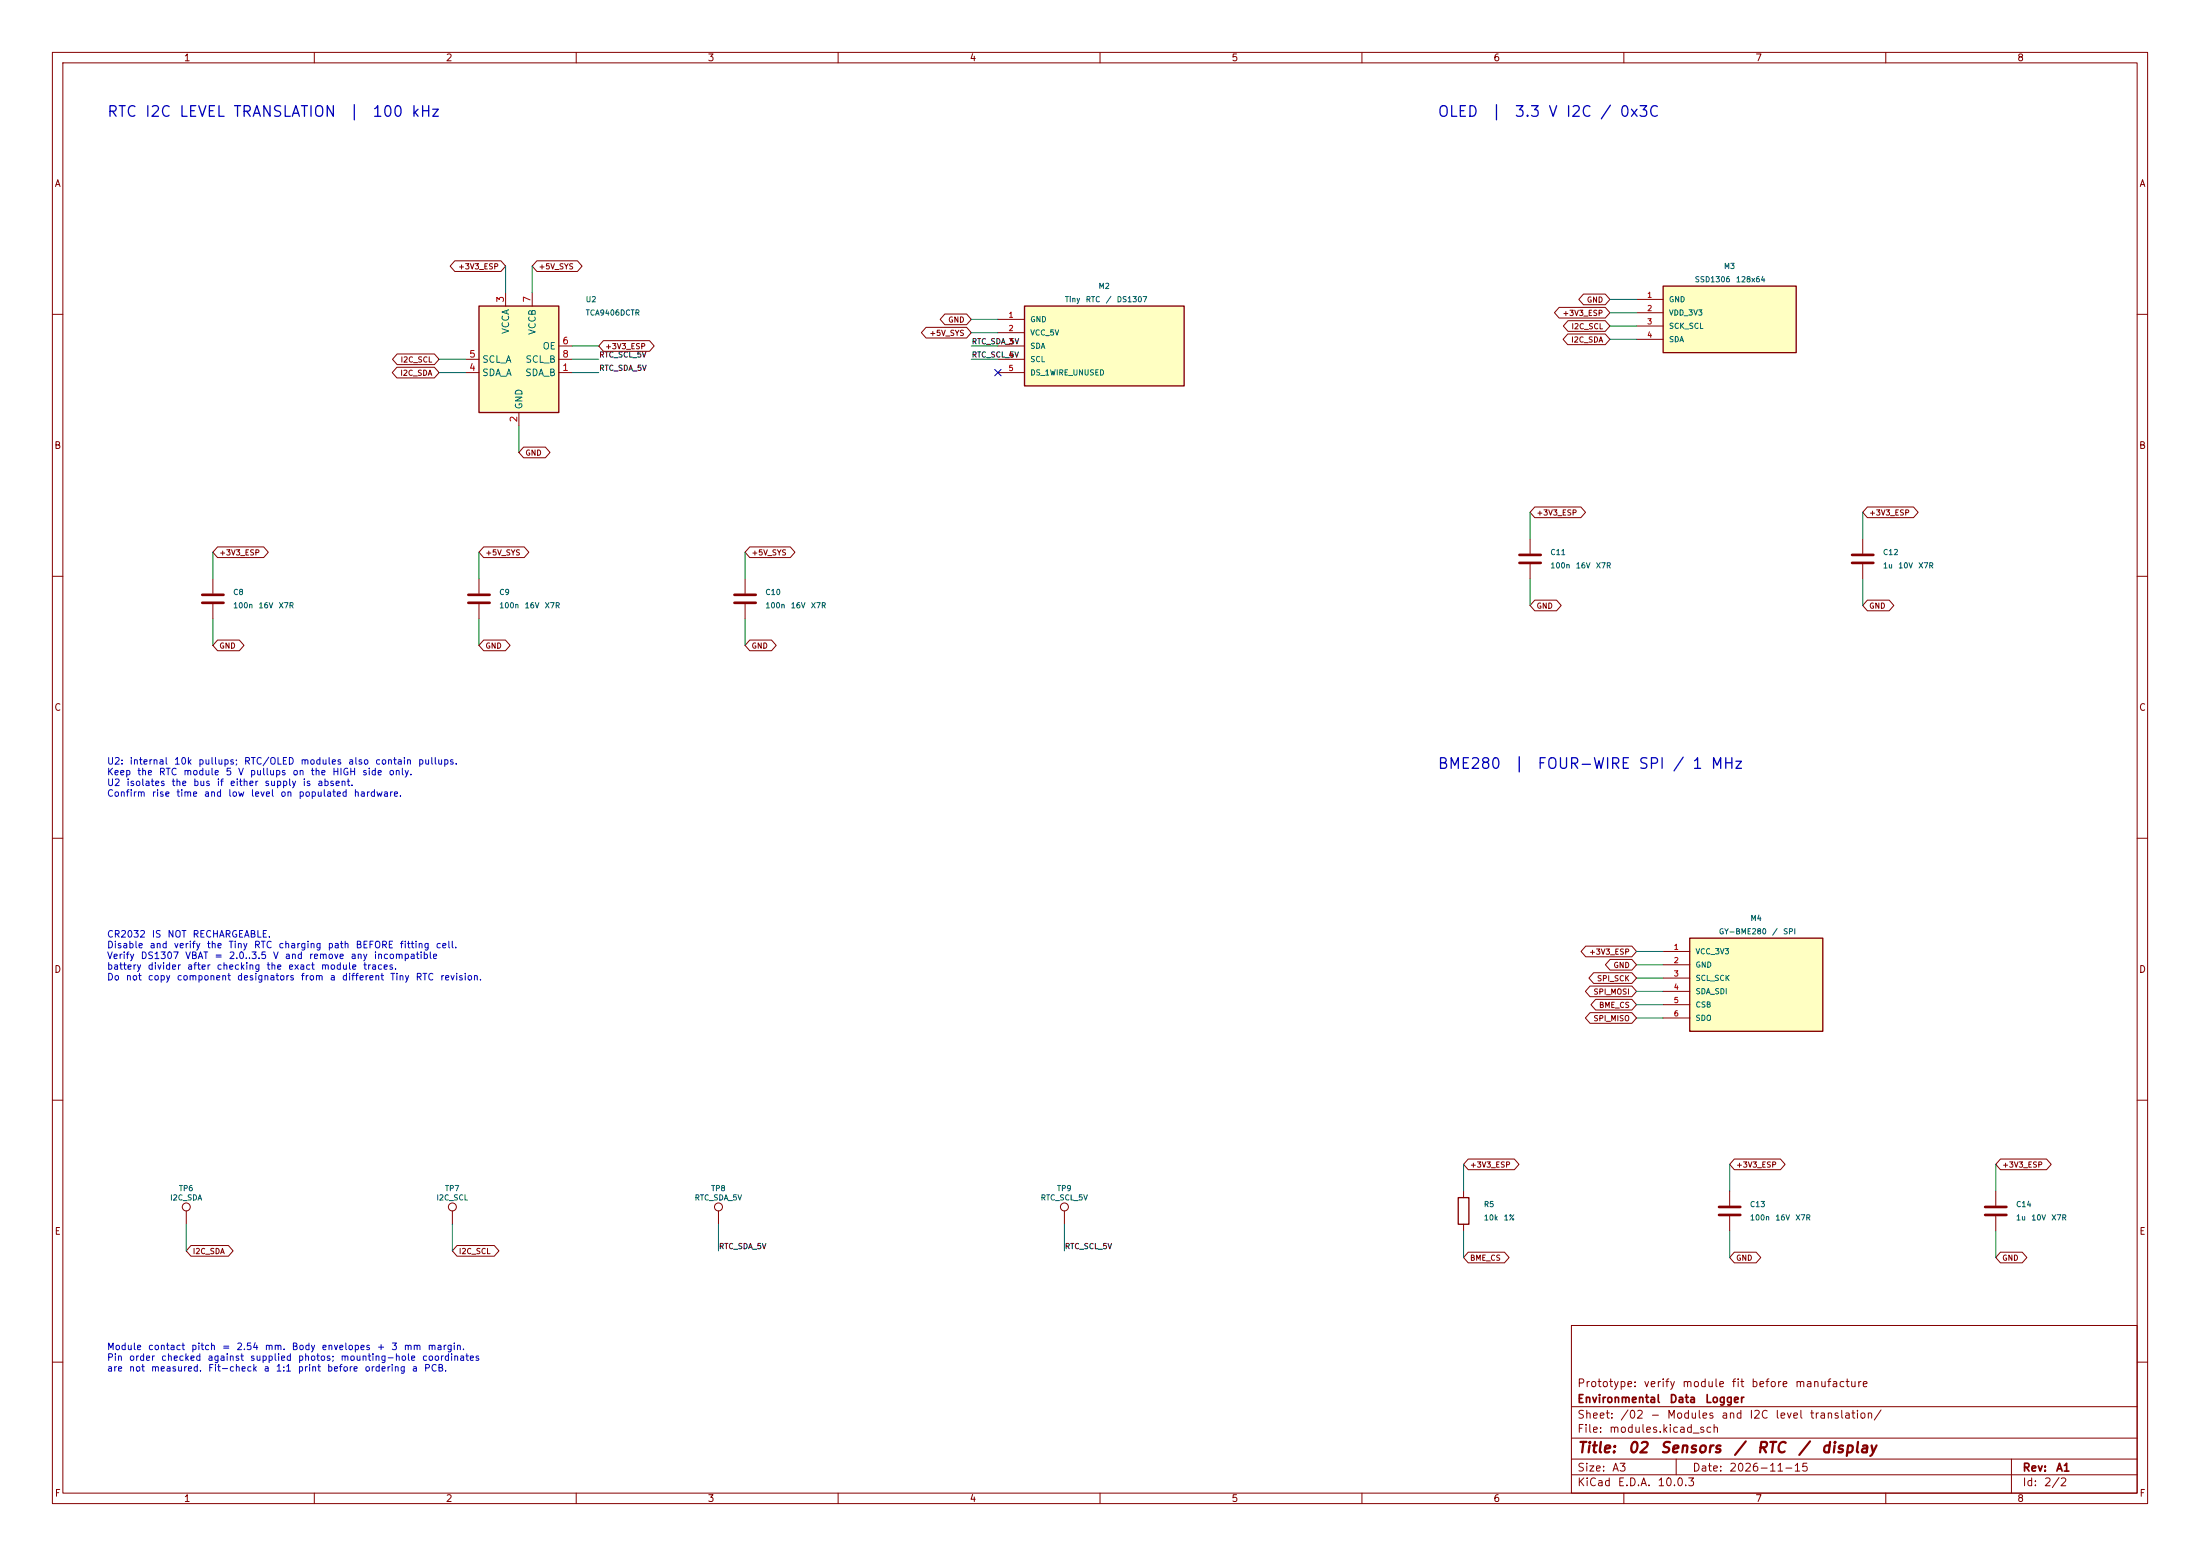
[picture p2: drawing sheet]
(kicad_sch
 (version 20260306)
 (generator "eeschema")
 (generator_version "10.0")
 (paper "A3")
 (title_block
  (title "02 Sensors / RTC / display")
  (date "2026-11-15")
  (rev "A1")
  (company "Environmental Data Logger")
  (comment 1 "Prototype: verify module fit before manufacture"))
 (lib_symbols
  (symbol "EDL:BME280_SPI_Row6"
   (pin_names
    (offset 1.016)) (in_bom yes) (on_board yes)
   (property "Reference" "M" (at 0 12.700000000000001 0) (effects (font (size 1.27 1.27))))
   (property "Value" "BME280_SPI_Row6" (at 0 10.16 0) (effects (font (size 1.27 1.27))))
   (property "Footprint" "EDL:BME280_SPI_Row6" (at 0 0 0) (effects (font (size 1.27 1.27))) (hide yes))
   (property "Datasheet" "" (at 0 0 0) (effects (font (size 1.27 1.27))) (hide yes))
   (property "Description" "GY-BME/P280 module; verify BME280 chip ID 0x60" (at 0 0 0) (effects (font (size 1.27 1.27))) (hide yes))
   (symbol "BME280_SPI_Row6_0_1"
    (rectangle (start -12.7 8.89) (end 12.7 -8.89) (stroke (width 0.254) (type default)) (fill (type background))))
   (symbol "BME280_SPI_Row6_1_1"
    (pin power_in line (at -17.78 6.3500000000000005 0) (length 5.08) (name "VCC_3V3" (effects (font (size 1.016 1.016)))) (number "1" (effects (font (size 1.016 1.016)))))
    (pin power_in line (at -17.78 3.8100000000000005 0) (length 5.08) (name "GND" (effects (font (size 1.016 1.016)))) (number "2" (effects (font (size 1.016 1.016)))))
    (pin input line (at -17.78 1.2700000000000005 0) (length 5.08) (name "SCL_SCK" (effects (font (size 1.016 1.016)))) (number "3" (effects (font (size 1.016 1.016)))))
    (pin input line (at -17.78 -1.2699999999999996 0) (length 5.08) (name "SDA_SDI" (effects (font (size 1.016 1.016)))) (number "4" (effects (font (size 1.016 1.016)))))
    (pin input line (at -17.78 -3.8099999999999987 0) (length 5.08) (name "CSB" (effects (font (size 1.016 1.016)))) (number "5" (effects (font (size 1.016 1.016)))))
    (pin output line (at -17.78 -6.35 0) (length 5.08) (name "SDO" (effects (font (size 1.016 1.016)))) (number "6" (effects (font (size 1.016 1.016)))))))
  (symbol "EDL:C"
   (pin_numbers (hide yes))
   (pin_names
    (offset 0.254)) (exclude_from_sim no) (in_bom yes) (on_board yes)
   (in_pos_files yes)
   (duplicate_pin_numbers_are_jumpers no)
   (property "Reference" "C" (at 0.635 2.54 0) (show_name no) (do_not_autoplace no) (effects (font (size 1.27 1.27)) (justify left)))
   (property "Value" "C" (at 0.635 -2.54 0) (show_name no) (do_not_autoplace no) (effects (font (size 1.27 1.27)) (justify left)))
   (property "Footprint" "" (at 0.9652 -3.81 0) (show_name no) (do_not_autoplace no) (hide yes) (effects (font (size 1.27 1.27))))
   (property "Datasheet" "" (at 0 0 0) (show_name no) (do_not_autoplace no) (hide yes) (effects (font (size 1.27 1.27))))
   (property "Description" "Unpolarized capacitor" (at 0 0 0) (show_name no) (do_not_autoplace no) (hide yes) (effects (font (size 1.27 1.27))))
   (symbol "C_0_1"
    (polyline (pts (xy -2.032 0.762) (xy 2.032 0.762)) (stroke (width 0.508) (type default)) (fill (type none)))
    (polyline (pts (xy -2.032 -0.762) (xy 2.032 -0.762)) (stroke (width 0.508) (type default)) (fill (type none))))
   (symbol "C_1_1"
    (pin passive line (at 0 3.81 270) (length 2.794) (name "" (effects (font (size 1.27 1.27)))) (number "1" (effects (font (size 1.27 1.27)))))
    (pin passive line (at 0 -3.81 90) (length 2.794) (name "" (effects (font (size 1.27 1.27)))) (number "2" (effects (font (size 1.27 1.27))))))
   (embedded_fonts no))
  (symbol "EDL:OLED_SSD1306_Row4"
   (pin_names
    (offset 1.016)) (in_bom yes) (on_board yes)
   (property "Reference" "M" (at 0 10.16 0) (effects (font (size 1.27 1.27))))
   (property "Value" "OLED_SSD1306_Row4" (at 0 7.619999999999999 0) (effects (font (size 1.27 1.27))))
   (property "Footprint" "EDL:OLED_SSD1306_Row4" (at 0 0 0) (effects (font (size 1.27 1.27))) (hide yes))
   (property "Datasheet" "" (at 0 0 0) (effects (font (size 1.27 1.27))) (hide yes))
   (property "Description" "I2C OLED module front view: GND VDD SCK SDA" (at 0 0 0) (effects (font (size 1.27 1.27))) (hide yes))
   (symbol "OLED_SSD1306_Row4_0_1"
    (rectangle (start -12.7 6.35) (end 12.7 -6.35) (stroke (width 0.254) (type default)) (fill (type background))))
   (symbol "OLED_SSD1306_Row4_1_1"
    (pin power_in line (at -17.78 3.8099999999999996 0) (length 5.08) (name "GND" (effects (font (size 1.016 1.016)))) (number "1" (effects (font (size 1.016 1.016)))))
    (pin power_in line (at -17.78 1.2699999999999996 0) (length 5.08) (name "VDD_3V3" (effects (font (size 1.016 1.016)))) (number "2" (effects (font (size 1.016 1.016)))))
    (pin input line (at -17.78 -1.2700000000000005 0) (length 5.08) (name "SCK_SCL" (effects (font (size 1.016 1.016)))) (number "3" (effects (font (size 1.016 1.016)))))
    (pin bidirectional line (at -17.78 -3.8100000000000005 0) (length 5.08) (name "SDA" (effects (font (size 1.016 1.016)))) (number "4" (effects (font (size 1.016 1.016)))))))
  (symbol "EDL:R"
   (pin_numbers (hide yes))
   (pin_names
    (offset 0)) (exclude_from_sim no) (in_bom yes) (on_board yes)
   (in_pos_files yes)
   (duplicate_pin_numbers_are_jumpers no)
   (property "Reference" "R" (at 2.032 0 90) (show_name no) (do_not_autoplace no) (effects (font (size 1.27 1.27))))
   (property "Value" "R" (at 0 0 90) (show_name no) (do_not_autoplace no) (effects (font (size 1.27 1.27))))
   (property "Footprint" "" (at -1.778 0 90) (show_name no) (do_not_autoplace no) (hide yes) (effects (font (size 1.27 1.27))))
   (property "Datasheet" "" (at 0 0 0) (show_name no) (do_not_autoplace no) (hide yes) (effects (font (size 1.27 1.27))))
   (property "Description" "Resistor" (at 0 0 0) (show_name no) (do_not_autoplace no) (hide yes) (effects (font (size 1.27 1.27))))
   (symbol "R_0_1"
    (rectangle (start -1.016 -2.54) (end 1.016 2.54) (stroke (width 0.254) (type default)) (fill (type none))))
   (symbol "R_1_1"
    (pin passive line (at 0 3.81 270) (length 1.27) (name "" (effects (font (size 1.27 1.27)))) (number "1" (effects (font (size 1.27 1.27)))))
    (pin passive line (at 0 -3.81 90) (length 1.27) (name "" (effects (font (size 1.27 1.27)))) (number "2" (effects (font (size 1.27 1.27))))))
   (embedded_fonts no))
  (symbol "EDL:TCA9406DC" (exclude_from_sim no) (in_bom yes) (on_board yes)
   (in_pos_files yes)
   (duplicate_pin_numbers_are_jumpers no)
   (property "Reference" "U" (at -7.62 11.43 0) (show_name no) (do_not_autoplace no) (effects (font (size 1.27 1.27)) (justify left)))
   (property "Value" "TCA9406DC" (at 5.08 11.43 0) (show_name no) (do_not_autoplace no) (effects (font (size 1.27 1.27)) (justify left)))
   (property "Footprint" "" (at -10.16 8.89 0) (show_name no) (do_not_autoplace no) (hide yes) (effects (font (size 1.27 1.27))))
   (property "Datasheet" "www.ti.com/lit/ds/symlink/tca9406.pdf" (at -7.62 11.43 0) (show_name no) (do_not_autoplace no) (hide yes) (effects (font (size 1.27 1.27))))
   (property "Description" "2-Bit Bidirectional 1-MHz, I2C Bus and SMBus Voltage-Level Translator With 8-kV HBM ESD" (at 0 0 0) (show_name no) (do_not_autoplace no) (hide yes) (effects (font (size 1.27 1.27))))
   (symbol "TCA9406DC_0_1"
    (rectangle (start -7.62 10.16) (end 7.62 -10.16) (stroke (width 0.254) (type default)) (fill (type background))))
   (symbol "TCA9406DC_1_1"
    (pin bidirectional line (at 10.16 -2.54 180) (length 2.54) (name "SDA_B" (effects (font (size 1.27 1.27)))) (number "1" (effects (font (size 1.27 1.27)))))
    (pin power_in line (at 0 -12.7 90) (length 2.54) (name "GND" (effects (font (size 1.27 1.27)))) (number "2" (effects (font (size 1.27 1.27)))))
    (pin power_in line (at -2.54 12.7 270) (length 2.54) (name "VCCA" (effects (font (size 1.27 1.27)))) (number "3" (effects (font (size 1.27 1.27)))))
    (pin bidirectional line (at -10.16 -2.54 0) (length 2.54) (name "SDA_A" (effects (font (size 1.27 1.27)))) (number "4" (effects (font (size 1.27 1.27)))))
    (pin bidirectional line (at -10.16 0 0) (length 2.54) (name "SCL_A" (effects (font (size 1.27 1.27)))) (number "5" (effects (font (size 1.27 1.27)))))
    (pin input line (at 10.16 2.54 180) (length 2.54) (name "OE" (effects (font (size 1.27 1.27)))) (number "6" (effects (font (size 1.27 1.27)))))
    (pin power_in line (at 2.54 12.7 270) (length 2.54) (name "VCCB" (effects (font (size 1.27 1.27)))) (number "7" (effects (font (size 1.27 1.27)))))
    (pin bidirectional line (at 10.16 0 180) (length 2.54) (name "SCL_B" (effects (font (size 1.27 1.27)))) (number "8" (effects (font (size 1.27 1.27))))))
   (embedded_fonts no))
  (symbol "EDL:TestPoint"
   (pin_numbers (hide yes))
   (pin_names
    (offset 0.762) (hide yes)) (exclude_from_sim no) (in_bom yes) (on_board yes)
   (in_pos_files yes)
   (duplicate_pin_numbers_are_jumpers no)
   (property "Reference" "TP" (at 0 6.858 0) (show_name no) (do_not_autoplace no) (effects (font (size 1.27 1.27))))
   (property "Value" "TestPoint" (at 0 5.08 0) (show_name no) (do_not_autoplace no) (effects (font (size 1.27 1.27))))
   (property "Footprint" "" (at 5.08 0 0) (show_name no) (do_not_autoplace no) (hide yes) (effects (font (size 1.27 1.27))))
   (property "Datasheet" "" (at 5.08 0 0) (show_name no) (do_not_autoplace no) (hide yes) (effects (font (size 1.27 1.27))))
   (property "Description" "test point" (at 0 0 0) (show_name no) (do_not_autoplace no) (hide yes) (effects (font (size 1.27 1.27))))
   (symbol "TestPoint_0_1"
    (circle (center 0 3.302) (radius 0.762) (stroke (width 0) (type default)) (fill (type none))))
   (symbol "TestPoint_1_1"
    (pin passive line (at 0 0 90) (length 2.54) (name "1" (effects (font (size 1.27 1.27)))) (number "1" (effects (font (size 1.27 1.27))))))
   (embedded_fonts no))
  (symbol "EDL:Tiny_RTC_Row5"
   (pin_names
    (offset 1.016)) (in_bom yes) (on_board yes)
   (property "Reference" "M" (at 0 11.43 0) (effects (font (size 1.27 1.27))))
   (property "Value" "Tiny_RTC_Row5" (at 0 8.89 0) (effects (font (size 1.27 1.27))))
   (property "Footprint" "EDL:Tiny_RTC_Row5" (at 0 0 0) (effects (font (size 1.27 1.27))) (hide yes))
   (property "Datasheet" "" (at 0 0 0) (effects (font (size 1.27 1.27))) (hide yes))
   (property "Description" "Tiny RTC DS1307 module; CR2032 charging path MUST be disabled" (at 0 0 0) (effects (font (size 1.27 1.27))) (hide yes))
   (symbol "Tiny_RTC_Row5_0_1"
    (rectangle (start -15.24 7.62) (end 15.24 -7.62) (stroke (width 0.254) (type default)) (fill (type background))))
   (symbol "Tiny_RTC_Row5_1_1"
    (pin power_in line (at -20.32 5.08 0) (length 5.08) (name "GND" (effects (font (size 1.016 1.016)))) (number "1" (effects (font (size 1.016 1.016)))))
    (pin power_in line (at -20.32 2.54 0) (length 5.08) (name "VCC_5V" (effects (font (size 1.016 1.016)))) (number "2" (effects (font (size 1.016 1.016)))))
    (pin bidirectional line (at -20.32 0.0 0) (length 5.08) (name "SDA" (effects (font (size 1.016 1.016)))) (number "3" (effects (font (size 1.016 1.016)))))
    (pin input line (at -20.32 -2.54 0) (length 5.08) (name "SCL" (effects (font (size 1.016 1.016)))) (number "4" (effects (font (size 1.016 1.016)))))
    (pin passive line (at -20.32 -5.079999999999999 0) (length 5.08) (name "DS_1WIRE_UNUSED" (effects (font (size 1.016 1.016)))) (number "5" (effects (font (size 1.016 1.016))))))))
 (text "RTC I2C LEVEL TRANSLATION  |  100 kHz" (at 20.32 20.32 0) (effects (font (size 2.032 2.032)) (justify left top)))
 (wire (pts (xy 109.22 71.12) (xy 114.3 71.12)) (stroke (width 0) (type default)))
 (label "RTC_SDA_5V" (at 114.3 71.12 0) (effects (font (size 1.016 1.016)) (justify left bottom)))
 (wire (pts (xy 99.06 81.28) (xy 99.06 86.36)) (stroke (width 0) (type default)))
 (global_label "GND"
  (shape bidirectional) (at 99.06 86.36 0) (effects (font (size 1.016 1.016)) (justify left))
  (property "Intersheetrefs" "${INTERSHEET_REFS}" (at 99.06 86.36 0) (effects (font (size 1.27 1.27))) (hide yes)))
 (wire (pts (xy 96.52 55.88) (xy 96.52 50.8)) (stroke (width 0) (type default)))
 (global_label "+3V3_ESP"
  (shape bidirectional) (at 96.52 50.8 180) (effects (font (size 1.016 1.016)) (justify right))
  (property "Intersheetrefs" "${INTERSHEET_REFS}" (at 96.52 50.8 0) (effects (font (size 1.27 1.27))) (hide yes)))
 (wire (pts (xy 88.9 71.12) (xy 83.82 71.12)) (stroke (width 0) (type default)))
 (global_label "I2C_SDA"
  (shape bidirectional) (at 83.82 71.12 180) (effects (font (size 1.016 1.016)) (justify right))
  (property "Intersheetrefs" "${INTERSHEET_REFS}" (at 83.82 71.12 0) (effects (font (size 1.27 1.27))) (hide yes)))
 (wire (pts (xy 88.9 68.58) (xy 83.82 68.58)) (stroke (width 0) (type default)))
 (global_label "I2C_SCL"
  (shape bidirectional) (at 83.82 68.58 180) (effects (font (size 1.016 1.016)) (justify right))
  (property "Intersheetrefs" "${INTERSHEET_REFS}" (at 83.82 68.58 0) (effects (font (size 1.27 1.27))) (hide yes)))
 (wire (pts (xy 109.22 66.04) (xy 114.3 66.04)) (stroke (width 0) (type default)))
 (global_label "+3V3_ESP"
  (shape bidirectional) (at 114.3 66.04 0) (effects (font (size 1.016 1.016)) (justify left))
  (property "Intersheetrefs" "${INTERSHEET_REFS}" (at 114.3 66.04 0) (effects (font (size 1.27 1.27))) (hide yes)))
 (wire (pts (xy 101.6 55.88) (xy 101.6 50.8)) (stroke (width 0) (type default)))
 (global_label "+5V_SYS"
  (shape bidirectional) (at 101.6 50.8 0) (effects (font (size 1.016 1.016)) (justify left))
  (property "Intersheetrefs" "${INTERSHEET_REFS}" (at 101.6 50.8 0) (effects (font (size 1.27 1.27))) (hide yes)))
 (wire (pts (xy 109.22 68.58) (xy 114.3 68.58)) (stroke (width 0) (type default)))
 (label "RTC_SCL_5V" (at 114.3 68.58 0) (effects (font (size 1.016 1.016)) (justify left bottom)))
 (wire (pts (xy 190.5 60.96) (xy 185.42 60.96)) (stroke (width 0) (type default)))
 (global_label "GND"
  (shape bidirectional) (at 185.42 60.96 180) (effects (font (size 1.016 1.016)) (justify right))
  (property "Intersheetrefs" "${INTERSHEET_REFS}" (at 185.42 60.96 0) (effects (font (size 1.27 1.27))) (hide yes)))
 (wire (pts (xy 190.5 63.5) (xy 185.42 63.5)) (stroke (width 0) (type default)))
 (global_label "+5V_SYS"
  (shape bidirectional) (at 185.42 63.5 180) (effects (font (size 1.016 1.016)) (justify right))
  (property "Intersheetrefs" "${INTERSHEET_REFS}" (at 185.42 63.5 0) (effects (font (size 1.27 1.27))) (hide yes)))
 (wire (pts (xy 190.5 66.04) (xy 185.42 66.04)) (stroke (width 0) (type default)))
 (label "RTC_SDA_5V" (at 185.42 66.04 180) (effects (font (size 1.016 1.016)) (justify left bottom)))
 (wire (pts (xy 190.5 68.58) (xy 185.42 68.58)) (stroke (width 0) (type default)))
 (label "RTC_SCL_5V" (at 185.42 68.58 180) (effects (font (size 1.016 1.016)) (justify left bottom)))
 (no_connect (at 190.5 71.12))
 (wire (pts (xy 40.64 110.49) (xy 40.64 105.41)) (stroke (width 0) (type default)))
 (global_label "+3V3_ESP"
  (shape bidirectional) (at 40.64 105.41 0) (effects (font (size 1.016 1.016)) (justify left))
  (property "Intersheetrefs" "${INTERSHEET_REFS}" (at 40.64 105.41 0) (effects (font (size 1.27 1.27))) (hide yes)))
 (wire (pts (xy 40.64 118.11) (xy 40.64 123.19)) (stroke (width 0) (type default)))
 (global_label "GND"
  (shape bidirectional) (at 40.64 123.19 0) (effects (font (size 1.016 1.016)) (justify left))
  (property "Intersheetrefs" "${INTERSHEET_REFS}" (at 40.64 123.19 0) (effects (font (size 1.27 1.27))) (hide yes)))
 (wire (pts (xy 91.44 110.49) (xy 91.44 105.41)) (stroke (width 0) (type default)))
 (global_label "+5V_SYS"
  (shape bidirectional) (at 91.44 105.41 0) (effects (font (size 1.016 1.016)) (justify left))
  (property "Intersheetrefs" "${INTERSHEET_REFS}" (at 91.44 105.41 0) (effects (font (size 1.27 1.27))) (hide yes)))
 (wire (pts (xy 91.44 118.11) (xy 91.44 123.19)) (stroke (width 0) (type default)))
 (global_label "GND"
  (shape bidirectional) (at 91.44 123.19 0) (effects (font (size 1.016 1.016)) (justify left))
  (property "Intersheetrefs" "${INTERSHEET_REFS}" (at 91.44 123.19 0) (effects (font (size 1.27 1.27))) (hide yes)))
 (wire (pts (xy 142.24 110.49) (xy 142.24 105.41)) (stroke (width 0) (type default)))
 (global_label "+5V_SYS"
  (shape bidirectional) (at 142.24 105.41 0) (effects (font (size 1.016 1.016)) (justify left))
  (property "Intersheetrefs" "${INTERSHEET_REFS}" (at 142.24 105.41 0) (effects (font (size 1.27 1.27))) (hide yes)))
 (wire (pts (xy 142.24 118.11) (xy 142.24 123.19)) (stroke (width 0) (type default)))
 (global_label "GND"
  (shape bidirectional) (at 142.24 123.19 0) (effects (font (size 1.016 1.016)) (justify left))
  (property "Intersheetrefs" "${INTERSHEET_REFS}" (at 142.24 123.19 0) (effects (font (size 1.27 1.27))) (hide yes)))
 (text "U2: internal 10k pullups; RTC/OLED modules also contain pullups.\nKeep the RTC module 5 V pullups on the HIGH side only.\nU2 isolates the bus if either supply is absent.\nConfirm rise time and low level on populated hardware." (at 20.32 144.78 0) (effects (font (size 1.27 1.27)) (justify left top)))
 (text "CR2032 IS NOT RECHARGEABLE.\nDisable and verify the Tiny RTC charging path BEFORE fitting cell.\nVerify DS1307 VBAT = 2.0..3.5 V and remove any incompatible\nbattery divider after checking the exact module traces.\nDo not copy component designators from a different Tiny RTC revision." (at 20.32 177.8 0) (effects (font (size 1.27 1.27)) (justify left top)))
 (text "OLED  |  3.3 V I2C / 0x3C" (at 274.32 20.32 0) (effects (font (size 2.032 2.032)) (justify left top)))
 (wire (pts (xy 312.42 57.15) (xy 307.34 57.15)) (stroke (width 0) (type default)))
 (global_label "GND"
  (shape bidirectional) (at 307.34 57.15 180) (effects (font (size 1.016 1.016)) (justify right))
  (property "Intersheetrefs" "${INTERSHEET_REFS}" (at 307.34 57.15 0) (effects (font (size 1.27 1.27))) (hide yes)))
 (wire (pts (xy 312.42 59.69) (xy 307.34 59.69)) (stroke (width 0) (type default)))
 (global_label "+3V3_ESP"
  (shape bidirectional) (at 307.34 59.69 180) (effects (font (size 1.016 1.016)) (justify right))
  (property "Intersheetrefs" "${INTERSHEET_REFS}" (at 307.34 59.69 0) (effects (font (size 1.27 1.27))) (hide yes)))
 (wire (pts (xy 312.42 62.23) (xy 307.34 62.23)) (stroke (width 0) (type default)))
 (global_label "I2C_SCL"
  (shape bidirectional) (at 307.34 62.23 180) (effects (font (size 1.016 1.016)) (justify right))
  (property "Intersheetrefs" "${INTERSHEET_REFS}" (at 307.34 62.23 0) (effects (font (size 1.27 1.27))) (hide yes)))
 (wire (pts (xy 312.42 64.77) (xy 307.34 64.77)) (stroke (width 0) (type default)))
 (global_label "I2C_SDA"
  (shape bidirectional) (at 307.34 64.77 180) (effects (font (size 1.016 1.016)) (justify right))
  (property "Intersheetrefs" "${INTERSHEET_REFS}" (at 307.34 64.77 0) (effects (font (size 1.27 1.27))) (hide yes)))
 (wire (pts (xy 292.1 102.87) (xy 292.1 97.79)) (stroke (width 0) (type default)))
 (global_label "+3V3_ESP"
  (shape bidirectional) (at 292.1 97.79 0) (effects (font (size 1.016 1.016)) (justify left))
  (property "Intersheetrefs" "${INTERSHEET_REFS}" (at 292.1 97.79 0) (effects (font (size 1.27 1.27))) (hide yes)))
 (wire (pts (xy 292.1 110.49) (xy 292.1 115.57)) (stroke (width 0) (type default)))
 (global_label "GND"
  (shape bidirectional) (at 292.1 115.57 0) (effects (font (size 1.016 1.016)) (justify left))
  (property "Intersheetrefs" "${INTERSHEET_REFS}" (at 292.1 115.57 0) (effects (font (size 1.27 1.27))) (hide yes)))
 (wire (pts (xy 355.6 102.87) (xy 355.6 97.79)) (stroke (width 0) (type default)))
 (global_label "+3V3_ESP"
  (shape bidirectional) (at 355.6 97.79 0) (effects (font (size 1.016 1.016)) (justify left))
  (property "Intersheetrefs" "${INTERSHEET_REFS}" (at 355.6 97.79 0) (effects (font (size 1.27 1.27))) (hide yes)))
 (wire (pts (xy 355.6 110.49) (xy 355.6 115.57)) (stroke (width 0) (type default)))
 (global_label "GND"
  (shape bidirectional) (at 355.6 115.57 0) (effects (font (size 1.016 1.016)) (justify left))
  (property "Intersheetrefs" "${INTERSHEET_REFS}" (at 355.6 115.57 0) (effects (font (size 1.27 1.27))) (hide yes)))
 (text "BME280  |  FOUR-WIRE SPI / 1 MHz" (at 274.32 144.78 0) (effects (font (size 2.032 2.032)) (justify left top)))
 (wire (pts (xy 317.5 181.61) (xy 312.42 181.61)) (stroke (width 0) (type default)))
 (global_label "+3V3_ESP"
  (shape bidirectional) (at 312.42 181.61 180) (effects (font (size 1.016 1.016)) (justify right))
  (property "Intersheetrefs" "${INTERSHEET_REFS}" (at 312.42 181.61 0) (effects (font (size 1.27 1.27))) (hide yes)))
 (wire (pts (xy 317.5 184.15) (xy 312.42 184.15)) (stroke (width 0) (type default)))
 (global_label "GND"
  (shape bidirectional) (at 312.42 184.15 180) (effects (font (size 1.016 1.016)) (justify right))
  (property "Intersheetrefs" "${INTERSHEET_REFS}" (at 312.42 184.15 0) (effects (font (size 1.27 1.27))) (hide yes)))
 (wire (pts (xy 317.5 186.69) (xy 312.42 186.69)) (stroke (width 0) (type default)))
 (global_label "SPI_SCK"
  (shape bidirectional) (at 312.42 186.69 180) (effects (font (size 1.016 1.016)) (justify right))
  (property "Intersheetrefs" "${INTERSHEET_REFS}" (at 312.42 186.69 0) (effects (font (size 1.27 1.27))) (hide yes)))
 (wire (pts (xy 317.5 189.23) (xy 312.42 189.23)) (stroke (width 0) (type default)))
 (global_label "SPI_MOSI"
  (shape bidirectional) (at 312.42 189.23 180) (effects (font (size 1.016 1.016)) (justify right))
  (property "Intersheetrefs" "${INTERSHEET_REFS}" (at 312.42 189.23 0) (effects (font (size 1.27 1.27))) (hide yes)))
 (wire (pts (xy 317.5 191.77) (xy 312.42 191.77)) (stroke (width 0) (type default)))
 (global_label "BME_CS"
  (shape bidirectional) (at 312.42 191.77 180) (effects (font (size 1.016 1.016)) (justify right))
  (property "Intersheetrefs" "${INTERSHEET_REFS}" (at 312.42 191.77 0) (effects (font (size 1.27 1.27))) (hide yes)))
 (wire (pts (xy 317.5 194.31) (xy 312.42 194.31)) (stroke (width 0) (type default)))
 (global_label "SPI_MISO"
  (shape bidirectional) (at 312.42 194.31 180) (effects (font (size 1.016 1.016)) (justify right))
  (property "Intersheetrefs" "${INTERSHEET_REFS}" (at 312.42 194.31 0) (effects (font (size 1.27 1.27))) (hide yes)))
 (wire (pts (xy 279.4 227.33) (xy 279.4 222.25)) (stroke (width 0) (type default)))
 (global_label "+3V3_ESP"
  (shape bidirectional) (at 279.4 222.25 0) (effects (font (size 1.016 1.016)) (justify left))
  (property "Intersheetrefs" "${INTERSHEET_REFS}" (at 279.4 222.25 0) (effects (font (size 1.27 1.27))) (hide yes)))
 (wire (pts (xy 279.4 234.95) (xy 279.4 240.03)) (stroke (width 0) (type default)))
 (global_label "BME_CS"
  (shape bidirectional) (at 279.4 240.03 0) (effects (font (size 1.016 1.016)) (justify left))
  (property "Intersheetrefs" "${INTERSHEET_REFS}" (at 279.4 240.03 0) (effects (font (size 1.27 1.27))) (hide yes)))
 (wire (pts (xy 330.2 227.33) (xy 330.2 222.25)) (stroke (width 0) (type default)))
 (global_label "+3V3_ESP"
  (shape bidirectional) (at 330.2 222.25 0) (effects (font (size 1.016 1.016)) (justify left))
  (property "Intersheetrefs" "${INTERSHEET_REFS}" (at 330.2 222.25 0) (effects (font (size 1.27 1.27))) (hide yes)))
 (wire (pts (xy 330.2 234.95) (xy 330.2 240.03)) (stroke (width 0) (type default)))
 (global_label "GND"
  (shape bidirectional) (at 330.2 240.03 0) (effects (font (size 1.016 1.016)) (justify left))
  (property "Intersheetrefs" "${INTERSHEET_REFS}" (at 330.2 240.03 0) (effects (font (size 1.27 1.27))) (hide yes)))
 (wire (pts (xy 381.0 227.33) (xy 381.0 222.25)) (stroke (width 0) (type default)))
 (global_label "+3V3_ESP"
  (shape bidirectional) (at 381.0 222.25 0) (effects (font (size 1.016 1.016)) (justify left))
  (property "Intersheetrefs" "${INTERSHEET_REFS}" (at 381.0 222.25 0) (effects (font (size 1.27 1.27))) (hide yes)))
 (wire (pts (xy 381.0 234.95) (xy 381.0 240.03)) (stroke (width 0) (type default)))
 (global_label "GND"
  (shape bidirectional) (at 381.0 240.03 0) (effects (font (size 1.016 1.016)) (justify left))
  (property "Intersheetrefs" "${INTERSHEET_REFS}" (at 381.0 240.03 0) (effects (font (size 1.27 1.27))) (hide yes)))
 (wire (pts (xy 35.56 233.68) (xy 35.56 238.76)) (stroke (width 0) (type default)))
 (global_label "I2C_SDA"
  (shape bidirectional) (at 35.56 238.76 0) (effects (font (size 1.016 1.016)) (justify left))
  (property "Intersheetrefs" "${INTERSHEET_REFS}" (at 35.56 238.76 0) (effects (font (size 1.27 1.27))) (hide yes)))
 (wire (pts (xy 86.36 233.68) (xy 86.36 238.76)) (stroke (width 0) (type default)))
 (global_label "I2C_SCL"
  (shape bidirectional) (at 86.36 238.76 0) (effects (font (size 1.016 1.016)) (justify left))
  (property "Intersheetrefs" "${INTERSHEET_REFS}" (at 86.36 238.76 0) (effects (font (size 1.27 1.27))) (hide yes)))
 (wire (pts (xy 137.16 233.68) (xy 137.16 238.76)) (stroke (width 0) (type default)))
 (label "RTC_SDA_5V" (at 137.16 238.76 0) (effects (font (size 1.016 1.016)) (justify left bottom)))
 (wire (pts (xy 203.2 233.68) (xy 203.2 238.76)) (stroke (width 0) (type default)))
 (label "RTC_SCL_5V" (at 203.2 238.76 0) (effects (font (size 1.016 1.016)) (justify left bottom)))
 (text "Module contact pitch = 2.54 mm. Body envelopes + 3 mm margin.\nPin order checked against supplied photos; mounting-hole coordinates\nare not measured. Fit-check a 1:1 print before ordering a PCB." (at 20.32 256.54 0) (effects (font (size 1.27 1.27)) (justify left top)))
 (symbol
  (lib_id "EDL:TCA9406DC") (at 99.06 68.58 0) (unit 1) (in_bom yes) (on_board yes) (dnp no)
  (property "Reference" "U2" (at 111.76 57.15 0) (effects (font (size 1.016 1.016)) (justify left)))
  (property "Value" "TCA9406DCTR" (at 111.76 59.69 0) (effects (font (size 1.016 1.016)) (justify left)))
  (property "Footprint" "EDL:SSOP-8_2.95x2.8mm_P0.65mm" (at 99.06 68.58 0) (effects (font (size 1.27 1.27))) (hide yes))
  (property "Datasheet" "www.ti.com/lit/ds/symlink/tca9406.pdf" (at 99.06 68.58 0) (effects (font (size 1.27 1.27))) (hide yes))
  (property "Description" "2-Bit Bidirectional 1-MHz, I2C Bus and SMBus Voltage-Level Translator With 8-kV HBM ESD" (at 99.06 68.58 0) (effects (font (size 1.27 1.27))) (hide yes))
  (property "MPN" "TCA9406DCTR" (at 99.06 68.58 0) (effects (font (size 1.27 1.27))) (hide yes))
  (property "Assembly" "Partial-power-down isolation; internal 10k pulls on both sides" (at 99.06 68.58 0) (effects (font (size 1.27 1.27))) (hide yes)) (pin "1") (pin "2") (pin "3") (pin "4") (pin "5") (pin "6") (pin "7") (pin "8"))
 (symbol
  (lib_id "EDL:Tiny_RTC_Row5") (at 210.82 66.04 0) (unit 1) (in_bom yes) (on_board yes) (dnp no)
  (property "Reference" "M2" (at 210.82 54.61000000000001 0) (effects (font (size 1.016 1.016))))
  (property "Value" "Tiny RTC / DS1307" (at 210.82 57.150000000000006 0) (effects (font (size 1.016 1.016))))
  (property "Footprint" "EDL:Tiny_RTC_Row5" (at 210.82 66.04 0) (effects (font (size 1.27 1.27))) (hide yes))
  (property "Datasheet" "" (at 210.82 66.04 0) (effects (font (size 1.27 1.27))) (hide yes))
  (property "Description" "Tiny RTC DS1307 module; CR2032 charging path MUST be disabled" (at 210.82 66.04 0) (effects (font (size 1.27 1.27))) (hide yes))
  (property "MPN" "" (at 210.82 66.04 0) (effects (font (size 1.27 1.27))) (hide yes))
  (property "Assembly" "CR2032; disable charging path and verify VBAT network before installation" (at 210.82 66.04 0) (effects (font (size 1.27 1.27))) (hide yes)) (pin "1") (pin "2") (pin "3") (pin "4") (pin "5"))
 (symbol
  (lib_id "EDL:C") (at 40.64 114.3 0) (unit 1) (in_bom yes) (on_board yes) (dnp no)
  (property "Reference" "C8" (at 44.45 113.03 0) (effects (font (size 1.016 1.016)) (justify left)))
  (property "Value" "100n 16V X7R" (at 44.45 115.57 0) (effects (font (size 1.016 1.016)) (justify left)))
  (property "Footprint" "EDL:C_0805_2012Metric" (at 40.64 114.3 0) (effects (font (size 1.27 1.27))) (hide yes))
  (property "Datasheet" "" (at 40.64 114.3 0) (effects (font (size 1.27 1.27))) (hide yes))
  (property "Description" "Unpolarized capacitor" (at 40.64 114.3 0) (effects (font (size 1.27 1.27))) (hide yes))
  (property "MPN" "" (at 40.64 114.3 0) (effects (font (size 1.27 1.27))) (hide yes))
  (property "Assembly" "" (at 40.64 114.3 0) (effects (font (size 1.27 1.27))) (hide yes)) (pin "1") (pin "2"))
 (symbol
  (lib_id "EDL:C") (at 91.44 114.3 0) (unit 1) (in_bom yes) (on_board yes) (dnp no)
  (property "Reference" "C9" (at 95.25 113.03 0) (effects (font (size 1.016 1.016)) (justify left)))
  (property "Value" "100n 16V X7R" (at 95.25 115.57 0) (effects (font (size 1.016 1.016)) (justify left)))
  (property "Footprint" "EDL:C_0805_2012Metric" (at 91.44 114.3 0) (effects (font (size 1.27 1.27))) (hide yes))
  (property "Datasheet" "" (at 91.44 114.3 0) (effects (font (size 1.27 1.27))) (hide yes))
  (property "Description" "Unpolarized capacitor" (at 91.44 114.3 0) (effects (font (size 1.27 1.27))) (hide yes))
  (property "MPN" "" (at 91.44 114.3 0) (effects (font (size 1.27 1.27))) (hide yes))
  (property "Assembly" "" (at 91.44 114.3 0) (effects (font (size 1.27 1.27))) (hide yes)) (pin "1") (pin "2"))
 (symbol
  (lib_id "EDL:C") (at 142.24 114.3 0) (unit 1) (in_bom yes) (on_board yes) (dnp no)
  (property "Reference" "C10" (at 146.05 113.03 0) (effects (font (size 1.016 1.016)) (justify left)))
  (property "Value" "100n 16V X7R" (at 146.05 115.57 0) (effects (font (size 1.016 1.016)) (justify left)))
  (property "Footprint" "EDL:C_0805_2012Metric" (at 142.24 114.3 0) (effects (font (size 1.27 1.27))) (hide yes))
  (property "Datasheet" "" (at 142.24 114.3 0) (effects (font (size 1.27 1.27))) (hide yes))
  (property "Description" "Unpolarized capacitor" (at 142.24 114.3 0) (effects (font (size 1.27 1.27))) (hide yes))
  (property "MPN" "" (at 142.24 114.3 0) (effects (font (size 1.27 1.27))) (hide yes))
  (property "Assembly" "" (at 142.24 114.3 0) (effects (font (size 1.27 1.27))) (hide yes)) (pin "1") (pin "2"))
 (symbol
  (lib_id "EDL:OLED_SSD1306_Row4") (at 330.2 60.96 0) (unit 1) (in_bom yes) (on_board yes) (dnp no)
  (property "Reference" "M3" (at 330.2 50.8 0) (effects (font (size 1.016 1.016))))
  (property "Value" "SSD1306 128x64" (at 330.2 53.34 0) (effects (font (size 1.016 1.016))))
  (property "Footprint" "EDL:OLED_SSD1306_Row4" (at 330.2 60.96 0) (effects (font (size 1.27 1.27))) (hide yes))
  (property "Datasheet" "" (at 330.2 60.96 0) (effects (font (size 1.27 1.27))) (hide yes))
  (property "Description" "I2C OLED module front view: GND VDD SCK SDA" (at 330.2 60.96 0) (effects (font (size 1.27 1.27))) (hide yes))
  (property "MPN" "" (at 330.2 60.96 0) (effects (font (size 1.27 1.27))) (hide yes))
  (property "Assembly" "Front view: GND VDD SCK SDA; SCK means I2C SCL" (at 330.2 60.96 0) (effects (font (size 1.27 1.27))) (hide yes)) (pin "1") (pin "2") (pin "3") (pin "4"))
 (symbol
  (lib_id "EDL:C") (at 292.1 106.68 0) (unit 1) (in_bom yes) (on_board yes) (dnp no)
  (property "Reference" "C11" (at 295.91 105.41000000000001 0) (effects (font (size 1.016 1.016)) (justify left)))
  (property "Value" "100n 16V X7R" (at 295.91 107.95 0) (effects (font (size 1.016 1.016)) (justify left)))
  (property "Footprint" "EDL:C_0805_2012Metric" (at 292.1 106.68 0) (effects (font (size 1.27 1.27))) (hide yes))
  (property "Datasheet" "" (at 292.1 106.68 0) (effects (font (size 1.27 1.27))) (hide yes))
  (property "Description" "Unpolarized capacitor" (at 292.1 106.68 0) (effects (font (size 1.27 1.27))) (hide yes))
  (property "MPN" "" (at 292.1 106.68 0) (effects (font (size 1.27 1.27))) (hide yes))
  (property "Assembly" "" (at 292.1 106.68 0) (effects (font (size 1.27 1.27))) (hide yes)) (pin "1") (pin "2"))
 (symbol
  (lib_id "EDL:C") (at 355.6 106.68 0) (unit 1) (in_bom yes) (on_board yes) (dnp no)
  (property "Reference" "C12" (at 359.41 105.41000000000001 0) (effects (font (size 1.016 1.016)) (justify left)))
  (property "Value" "1u 10V X7R" (at 359.41 107.95 0) (effects (font (size 1.016 1.016)) (justify left)))
  (property "Footprint" "EDL:C_0805_2012Metric" (at 355.6 106.68 0) (effects (font (size 1.27 1.27))) (hide yes))
  (property "Datasheet" "" (at 355.6 106.68 0) (effects (font (size 1.27 1.27))) (hide yes))
  (property "Description" "Unpolarized capacitor" (at 355.6 106.68 0) (effects (font (size 1.27 1.27))) (hide yes))
  (property "MPN" "" (at 355.6 106.68 0) (effects (font (size 1.27 1.27))) (hide yes))
  (property "Assembly" "" (at 355.6 106.68 0) (effects (font (size 1.27 1.27))) (hide yes)) (pin "1") (pin "2"))
 (symbol
  (lib_id "EDL:BME280_SPI_Row6") (at 335.28 187.96 0) (unit 1) (in_bom yes) (on_board yes) (dnp no)
  (property "Reference" "M4" (at 335.28 175.26000000000002 0) (effects (font (size 1.016 1.016))))
  (property "Value" "GY-BME280 / SPI" (at 335.28 177.8 0) (effects (font (size 1.016 1.016))))
  (property "Footprint" "EDL:BME280_SPI_Row6" (at 335.28 187.96 0) (effects (font (size 1.27 1.27))) (hide yes))
  (property "Datasheet" "" (at 335.28 187.96 0) (effects (font (size 1.27 1.27))) (hide yes))
  (property "Description" "GY-BME/P280 module; verify BME280 chip ID 0x60" (at 335.28 187.96 0) (effects (font (size 1.27 1.27))) (hide yes))
  (property "MPN" "" (at 335.28 187.96 0) (effects (font (size 1.27 1.27))) (hide yes))
  (property "Assembly" "Keep away from ESP/regulator heat; inspect sensor ID 0x60" (at 335.28 187.96 0) (effects (font (size 1.27 1.27))) (hide yes)) (pin "1") (pin "2") (pin "3") (pin "4") (pin "5") (pin "6"))
 (symbol
  (lib_id "EDL:R") (at 279.4 231.14 0) (unit 1) (in_bom yes) (on_board yes) (dnp no)
  (property "Reference" "R5" (at 283.21 229.86999999999998 0) (effects (font (size 1.016 1.016)) (justify left)))
  (property "Value" "10k 1%" (at 283.21 232.41 0) (effects (font (size 1.016 1.016)) (justify left)))
  (property "Footprint" "EDL:R_0805_2012Metric" (at 279.4 231.14 0) (effects (font (size 1.27 1.27))) (hide yes))
  (property "Datasheet" "" (at 279.4 231.14 0) (effects (font (size 1.27 1.27))) (hide yes))
  (property "Description" "Resistor" (at 279.4 231.14 0) (effects (font (size 1.27 1.27))) (hide yes))
  (property "MPN" "" (at 279.4 231.14 0) (effects (font (size 1.27 1.27))) (hide yes))
  (property "Assembly" "" (at 279.4 231.14 0) (effects (font (size 1.27 1.27))) (hide yes)) (pin "1") (pin "2"))
 (symbol
  (lib_id "EDL:C") (at 330.2 231.14 0) (unit 1) (in_bom yes) (on_board yes) (dnp no)
  (property "Reference" "C13" (at 334.01 229.86999999999998 0) (effects (font (size 1.016 1.016)) (justify left)))
  (property "Value" "100n 16V X7R" (at 334.01 232.41 0) (effects (font (size 1.016 1.016)) (justify left)))
  (property "Footprint" "EDL:C_0805_2012Metric" (at 330.2 231.14 0) (effects (font (size 1.27 1.27))) (hide yes))
  (property "Datasheet" "" (at 330.2 231.14 0) (effects (font (size 1.27 1.27))) (hide yes))
  (property "Description" "Unpolarized capacitor" (at 330.2 231.14 0) (effects (font (size 1.27 1.27))) (hide yes))
  (property "MPN" "" (at 330.2 231.14 0) (effects (font (size 1.27 1.27))) (hide yes))
  (property "Assembly" "" (at 330.2 231.14 0) (effects (font (size 1.27 1.27))) (hide yes)) (pin "1") (pin "2"))
 (symbol
  (lib_id "EDL:C") (at 381 231.14 0) (unit 1) (in_bom yes) (on_board yes) (dnp no)
  (property "Reference" "C14" (at 384.81 229.86999999999998 0) (effects (font (size 1.016 1.016)) (justify left)))
  (property "Value" "1u 10V X7R" (at 384.81 232.41 0) (effects (font (size 1.016 1.016)) (justify left)))
  (property "Footprint" "EDL:C_0805_2012Metric" (at 381 231.14 0) (effects (font (size 1.27 1.27))) (hide yes))
  (property "Datasheet" "" (at 381 231.14 0) (effects (font (size 1.27 1.27))) (hide yes))
  (property "Description" "Unpolarized capacitor" (at 381 231.14 0) (effects (font (size 1.27 1.27))) (hide yes))
  (property "MPN" "" (at 381 231.14 0) (effects (font (size 1.27 1.27))) (hide yes))
  (property "Assembly" "" (at 381 231.14 0) (effects (font (size 1.27 1.27))) (hide yes)) (pin "1") (pin "2"))
 (symbol
  (lib_id "EDL:TestPoint") (at 35.56 233.68 0) (unit 1) (in_bom yes) (on_board yes) (dnp no)
  (property "Reference" "TP6" (at 35.56 226.822 0) (effects (font (size 1.016 1.016))))
  (property "Value" "I2C_SDA" (at 35.56 228.6 0) (effects (font (size 1.016 1.016))))
  (property "Footprint" "EDL:TestPoint_Pad_D1.5mm" (at 35.56 233.68 0) (effects (font (size 1.27 1.27))) (hide yes))
  (property "Datasheet" "" (at 35.56 233.68 0) (effects (font (size 1.27 1.27))) (hide yes))
  (property "Description" "test point" (at 35.56 233.68 0) (effects (font (size 1.27 1.27))) (hide yes))
  (property "MPN" "" (at 35.56 233.68 0) (effects (font (size 1.27 1.27))) (hide yes))
  (property "Assembly" "" (at 35.56 233.68 0) (effects (font (size 1.27 1.27))) (hide yes)) (pin "1"))
 (symbol
  (lib_id "EDL:TestPoint") (at 86.36 233.68 0) (unit 1) (in_bom yes) (on_board yes) (dnp no)
  (property "Reference" "TP7" (at 86.36 226.822 0) (effects (font (size 1.016 1.016))))
  (property "Value" "I2C_SCL" (at 86.36 228.6 0) (effects (font (size 1.016 1.016))))
  (property "Footprint" "EDL:TestPoint_Pad_D1.5mm" (at 86.36 233.68 0) (effects (font (size 1.27 1.27))) (hide yes))
  (property "Datasheet" "" (at 86.36 233.68 0) (effects (font (size 1.27 1.27))) (hide yes))
  (property "Description" "test point" (at 86.36 233.68 0) (effects (font (size 1.27 1.27))) (hide yes))
  (property "MPN" "" (at 86.36 233.68 0) (effects (font (size 1.27 1.27))) (hide yes))
  (property "Assembly" "" (at 86.36 233.68 0) (effects (font (size 1.27 1.27))) (hide yes)) (pin "1"))
 (symbol
  (lib_id "EDL:TestPoint") (at 137.16 233.68 0) (unit 1) (in_bom yes) (on_board yes) (dnp no)
  (property "Reference" "TP8" (at 137.16 226.822 0) (effects (font (size 1.016 1.016))))
  (property "Value" "RTC_SDA_5V" (at 137.16 228.6 0) (effects (font (size 1.016 1.016))))
  (property "Footprint" "EDL:TestPoint_Pad_D1.5mm" (at 137.16 233.68 0) (effects (font (size 1.27 1.27))) (hide yes))
  (property "Datasheet" "" (at 137.16 233.68 0) (effects (font (size 1.27 1.27))) (hide yes))
  (property "Description" "test point" (at 137.16 233.68 0) (effects (font (size 1.27 1.27))) (hide yes))
  (property "MPN" "" (at 137.16 233.68 0) (effects (font (size 1.27 1.27))) (hide yes))
  (property "Assembly" "" (at 137.16 233.68 0) (effects (font (size 1.27 1.27))) (hide yes)) (pin "1"))
 (symbol
  (lib_id "EDL:TestPoint") (at 203.2 233.68 0) (unit 1) (in_bom yes) (on_board yes) (dnp no)
  (property "Reference" "TP9" (at 203.2 226.822 0) (effects (font (size 1.016 1.016))))
  (property "Value" "RTC_SCL_5V" (at 203.2 228.6 0) (effects (font (size 1.016 1.016))))
  (property "Footprint" "EDL:TestPoint_Pad_D1.5mm" (at 203.2 233.68 0) (effects (font (size 1.27 1.27))) (hide yes))
  (property "Datasheet" "" (at 203.2 233.68 0) (effects (font (size 1.27 1.27))) (hide yes))
  (property "Description" "test point" (at 203.2 233.68 0) (effects (font (size 1.27 1.27))) (hide yes))
  (property "MPN" "" (at 203.2 233.68 0) (effects (font (size 1.27 1.27))) (hide yes))
  (property "Assembly" "" (at 203.2 233.68 0) (effects (font (size 1.27 1.27))) (hide yes)) (pin "1"))
 (embedded_fonts no))
